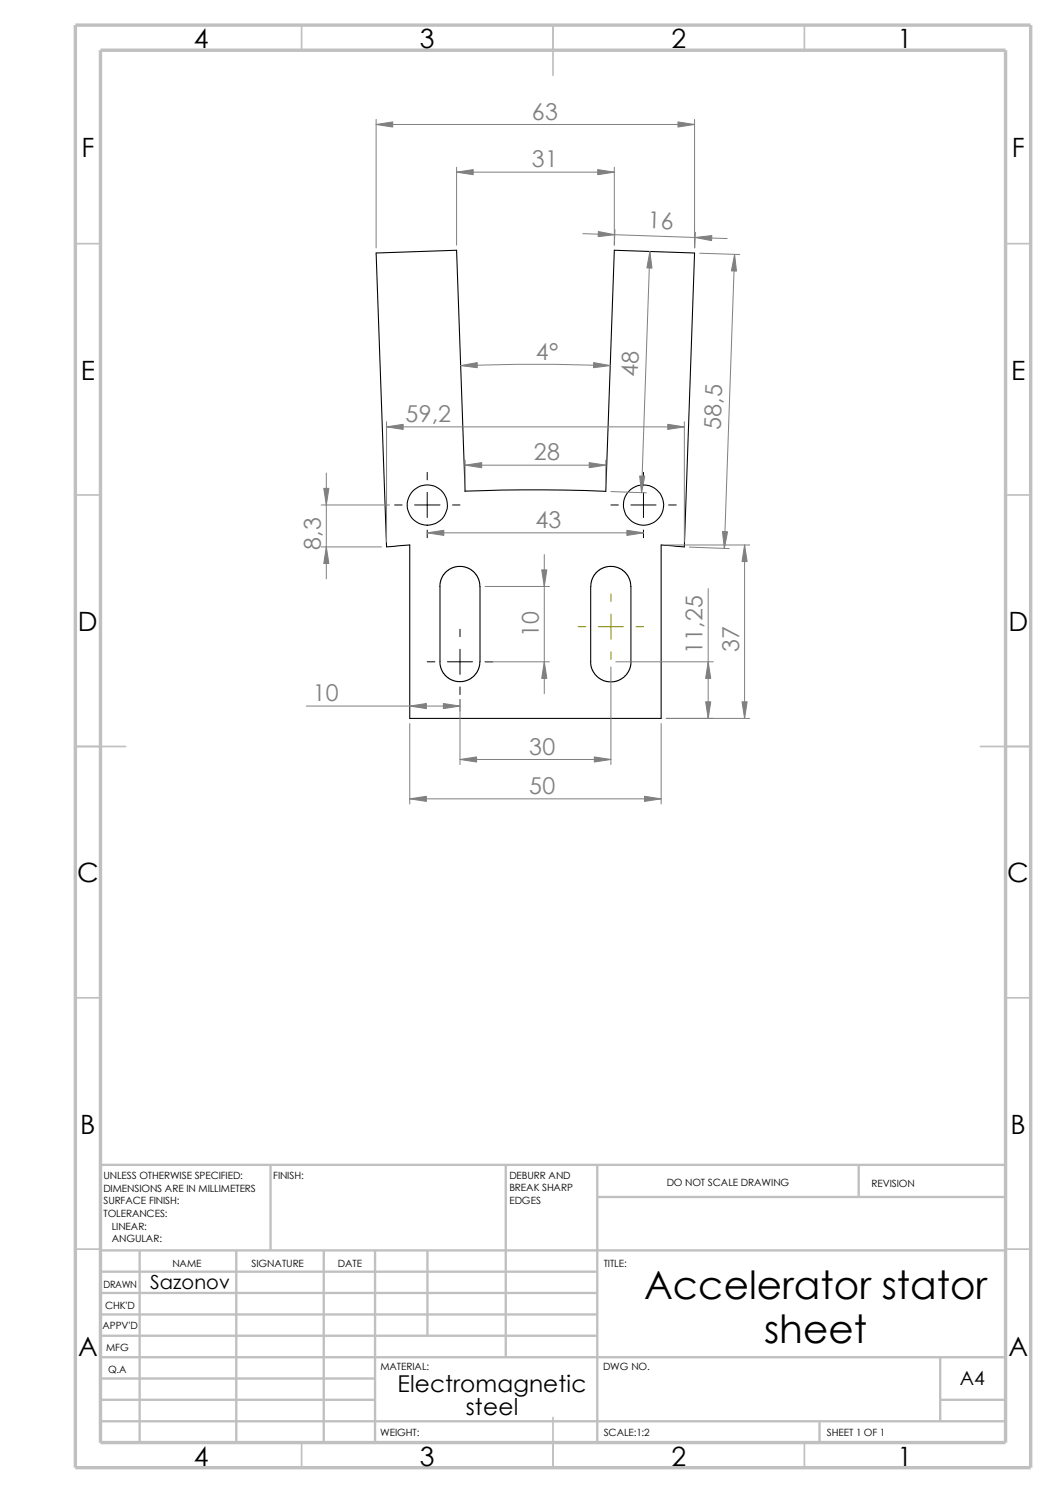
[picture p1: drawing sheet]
<svg xmlns="http://www.w3.org/2000/svg" width="210mm" height="297mm" viewBox="0 0 210 297" stroke-linecap="round" stroke-linejoin="round" font-family="sans-serif">
<g fill="none" stroke="#c0c0c0" stroke-width=".34">
<path d="M60 5v5M110 5v10M160 5v5M15 48.5h5M200 48.5h5M15 98.5h5M200 98.5h5M15 148.5h10M195 148.5h10M15 198.5h5M200 198.5h5M15 248.5h5"/>
<path d="M200 248.5h5M60 287v5M110 282v10M160 287v5"/>
</g>
<g fill="none" stroke="#c0c0c0" stroke-width=".47">
<path d="M53.8 231.7v17.1M100.6 231.7v38.3M118.8 231.7v55.3M118.8 238.1h81.2M170.8 231.7v6.4M200 231.7h-180v55.3M20 253h98.8M20 257.2h98.8M20 248.8h180M27.8 248.8v38.2M47 248.8v38.2M64.4 248.8v38.2"/>
<path d="M74.6 248.8v38.2M85 248.8v16.9M20 278.5h54.6M20 270h180M20 274.2h54.6M20 261.5h98.8M20 265.7h98.8M187 278.5h13M187 270v12.7M20 282.7h180M163 282.7v4.3"/>
</g>
<path d="M15 5h190v287h-190zM20 10h180v277h-180z" fill="none" stroke="#c0c0c0" stroke-width=".68" stroke-linecap="butt"/>
<g fill="none" stroke="#000" stroke-width=".21">
<path d="M92.5 97.7l15.6-.2 12.4 .2 1.7-47.9 15.9 .5-2 58.5-4.6-.4v34.5h-50v-34.5l-4.6 .4-2.1-58.5 16-.5 1.7 47.9M87.5 116.7l.2-1.4 .7-1.3 1-.8 1.5-.5h1.3l1.4 .5 1.1 1.1 .6 1.2 .2 1.2-.1 15.5-.3 1-.6 1-.9 .8-1 .5-1.7 .1-1.5-.6-1.2-1-.6-1.2-.1-.6v-15.5M125.5 131.7v-15l-.2-1.2-.6-1.2-1.1-1.1-1.6-.5-1.6 .1-1 .4-1 .8-.6 1.1-.3 1 .1 16.5 .4 1 1 1.2 1.5 .8h1.5l.9-.2 1.4-.9 1-1.4 .2-1.4"/>
<circle cx="85" cy="100.5" r="4"/>
<circle cx="128" cy="100.5" r="4"/>
</g>
<path d="M121.5 118.2v1.5M115 124.7h1.5M119 124.7h5M121.5 122.2v5M121.5 129.7v1.5M126.5 124.7h1.5" fill="none" stroke="#808000" stroke-width=".2"/>
<g fill="none" stroke="#000" stroke-width=".2">
<path d="M85 94v1.5M85 98v5M128 94v1.5M128 98v5M78.5 100.5h1.5M82.5 100.5h5M85 105.5v1.5M90 100.5h1.5M121.5 100.5h1.5M125.5 100.5h5M128 105.5v1.5M133 100.5h1.5"/>
<path d="M85 131.7h1.5M89 131.7h5M91.5 125.2v1.5M91.5 129.2v5M91.5 136.7v1.5M96.5 131.7h1.5"/>
</g>
<g fill="none" stroke="#808080" stroke-width=".2">
<path d="M74.8 23.7v25.6M74.8 24.8h63.3M90.8 33.3v15.5M90.8 34.2h31.4M122.2 33.3v15.5l.1-3.1M138.1 23.7v25.6M115.9 46.5l28.7 1M129.2 50l-1.6 48M138.3 46.2l-.1 3.1M139.1 50.4l8 .2M146.1 50.6l-2 58.5M91.6 72.7a436 436 0 0 1 29.8 0"/>
<path d="M64.9 94.1v21M76.9 84.9h59.2M76.9 83.9v23.9M92.5 91.5v5.2M92.5 92.5h28M120.5 91.5v5.2M121.5 97.8l7.1 .2M136.1 83.9v23.9M63.9 108.8h12M63.9 100.5h13.6M85 106h43M96.5 116.7h12.8"/>
<path d="M108.2 110.3v27.7M132.5 108.4h16.6M137.1 108.8l7.9 .3M140.8 117.1v25.8M148.1 108.4v34.5M91.5 139.1v13M96.5 131.7h12.8M121.5 132.7v19.4M122.5 131.7h19.4M60.9 140.5h30.6M81.5 158.9h50M81.5 143.9v16"/>
<path d="M91.5 151.1h30M131.5 143.9v16M132.5 142.9h16.6"/>
</g>
<g fill="#808080" stroke="#808080" stroke-width=".2">
<path d="M140.8 131.7l.6 3.3h-1.1z"/>
<path d="M140.3 139.6h1.1l-.6 3.3z"/>
<path d="M143.7 105.7l1 .1-.6 3.3z"/>
<path d="M146.1 50.6l.4 3.3h-1z"/>
<path d="M91.5 151.1l3.3-.5v1z"/>
<path d="M118.2 150.6l3.3 .5-3.3 .5z"/>
<path d="M132.8 84.4l3.3 .5-3.3 .5z"/>
<path d="M76.9 84.9l3.3-.5v1z"/>
<path d="M88.2 140l3.3 .5-3.3 .5z"/>
<path d="M81.5 140.5l3.3-.5v1z"/>
<path d="M134.8 24.3l3.3 .5-3.3 .5z"/>
<path d="M74.8 24.8l3.3-.5v1z"/>
<path d="M118.1 72.1l3.3 .6-3.4 .5z"/>
<path d="M91.6 72.7l3.3-.6v1.1z"/>
<path d="M92.5 92.5l3.3-.5v1z"/>
<path d="M117.2 92l3.3 .5-3.3 .5z"/>
<path d="M124.7 105.5l3.3 .5-3.3 .5z"/>
<path d="M85 106l3.3-.5v1z"/>
<path d="M147.6 139.6h1l-.5 3.3z"/>
<path d="M148.1 108.4l.5 3.3h-1z"/>
<path d="M138.3 47.2l3.3-.3-.1 1z"/>
<path d="M119 46.1l3.3 .6-3.3 .4z"/>
<path d="M129.2 50l.5 3.3h-1z"/>
<path d="M127.2 94.7h1l-.6 3.3z"/>
<path d="M108.2 131.7l.6 3.3h-1.1z"/>
<path d="M107.7 113.4h1.1l-.6 3.3z"/>
<path d="M64.4 97.2h1l-.5 3.3z"/>
<path d="M64.9 108.8l.5 3.3h-1z"/>
<path d="M81.5 158.9l3.3-.5v1z"/>
<path d="M128.2 158.4l3.3 .5-3.3 .5z"/>
<path d="M90.8 34.2l3.3-.5v1.1z"/>
<path d="M118.9 33.7l3.3 .5-3.3 .6z"/>
</g>
<g font-size="7.7">
<text x="128.1" y="258.4">Accelerator stator</text>
<text x="152" y="267.1">sheet</text>
</g>
<g font-size="5.3">
<text x="38.5" y="9.6">4</text>
<text x="83.5" y="9.6">3</text>
<text x="133.5" y="9.6">2</text>
<text x="178.5" y="9.6">1</text>
<text x="16.2" y="31.3">F</text>
<text x="201.2" y="31.3">F</text>
<text x="16" y="75.6">E</text>
<text x="201.1" y="75.6">E</text>
<text x="15.5" y="125.6">D</text>
<text x="200.6" y="125.6">D</text>
<text x="15.3" y="175.6">C</text>
<text x="200.3" y="175.6">C</text>
<text x="16" y="225.6">B</text>
<text x="201" y="225.6">B</text>
<text x="15.5" y="269.8">A</text>
<text x="200.5" y="269.8">A</text>
<text x="38.5" y="291.6">4</text>
<text x="83.5" y="291.6">3</text>
<text x="133.5" y="291.6">2</text>
<text x="178.5" y="291.6">1</text>
</g>
<g font-size="4.6" fill="#808080">
<text x="105.8" y="23.8">63</text>
<text x="105.8" y="33.3">31</text>
<text x="128.8" y="45.4" transform="rotate(2 128.8 45.4)">16</text>
<text x="106.6" y="71.5">4°</text>
<text x="126.9" y="75" transform="rotate(-88 126.9 75)">48</text>
<text x="80.7" y="84">59,2</text>
<text x="143.3" y="85.6" transform="rotate(-88 143.3 85.6)">58,5</text>
<text x="106.2" y="91.6">28</text>
<text x="106.5" y="105.1">43</text>
<text x="63.8" y="109.4" transform="rotate(-90 63.8 109.4)">8,3</text>
<text x="107.1" y="126.8" transform="rotate(-90 107.1 126.8)">10</text>
<text x="139.7" y="130" transform="rotate(-90 139.7 130)">11,25</text>
<text x="147" y="129.8" transform="rotate(-90 147 129.8)">37</text>
<text x="62.2" y="139.5">10</text>
<text x="105.2" y="150.2">30</text>
<text x="105.2" y="158">50</text>
</g>
<g font-size="4.6">
<text x="79.1" y="276.9">Electromagnetic</text>
<text x="92.7" y="281.5">steel</text>
</g>
<g font-size="3.9">
<text x="29.8" y="256.4">Sazonov</text>
<text x="190.9" y="275.5">A4</text>
</g>
<g font-size="2">
<text x="20.6" y="234.6">UNLESS OTHERWISE SPECIFIED:</text>
<text x="20.6" y="237.1">DIMENSIONS ARE IN MILLIMETERS</text>
<text x="20.6" y="239.6">SURFACE FINISH:</text>
<text x="54.4" y="234.6">FINISH:</text>
<text x="101.3" y="237">BREAK SHARP</text>
<text x="101.3" y="239.5">EDGES</text>
<text x="101.3" y="234.5">DEBURR AND</text>
<text x="132.6" y="236">DO NOT SCALE DRAWING</text>
<text x="173.3" y="236.2">REVISION</text>
<text x="20.6" y="242.1">TOLERANCES:</text>
<text x="22.2" y="244.6">LINEAR:</text>
<text x="22.2" y="247.1">ANGULAR:</text>
<text x="50" y="252">SIGNATURE</text>
<text x="67.2" y="252">DATE</text>
<text x="120.1" y="252">TITLE:</text>
<text x="20.6" y="256.2">DRAWN</text>
<text x="34.3" y="252.1">NAME</text>
<text x="20.9" y="260.4">CHK'D</text>
<text x="20.4" y="264.5">APPV'D</text>
<text x="21.1" y="268.8">MFG</text>
<text x="21.5" y="273.1">Q.A</text>
<text x="75.6" y="272.5">MATERIAL:</text>
<text x="119.9" y="272.5">DWG NO.</text>
<text x="75.6" y="285.6">WEIGHT:</text>
<text x="120.1" y="285.6">SCALE:1:2</text>
<text x="164.5" y="285.6">SHEET 1 OF 1</text>
</g>
</svg>
